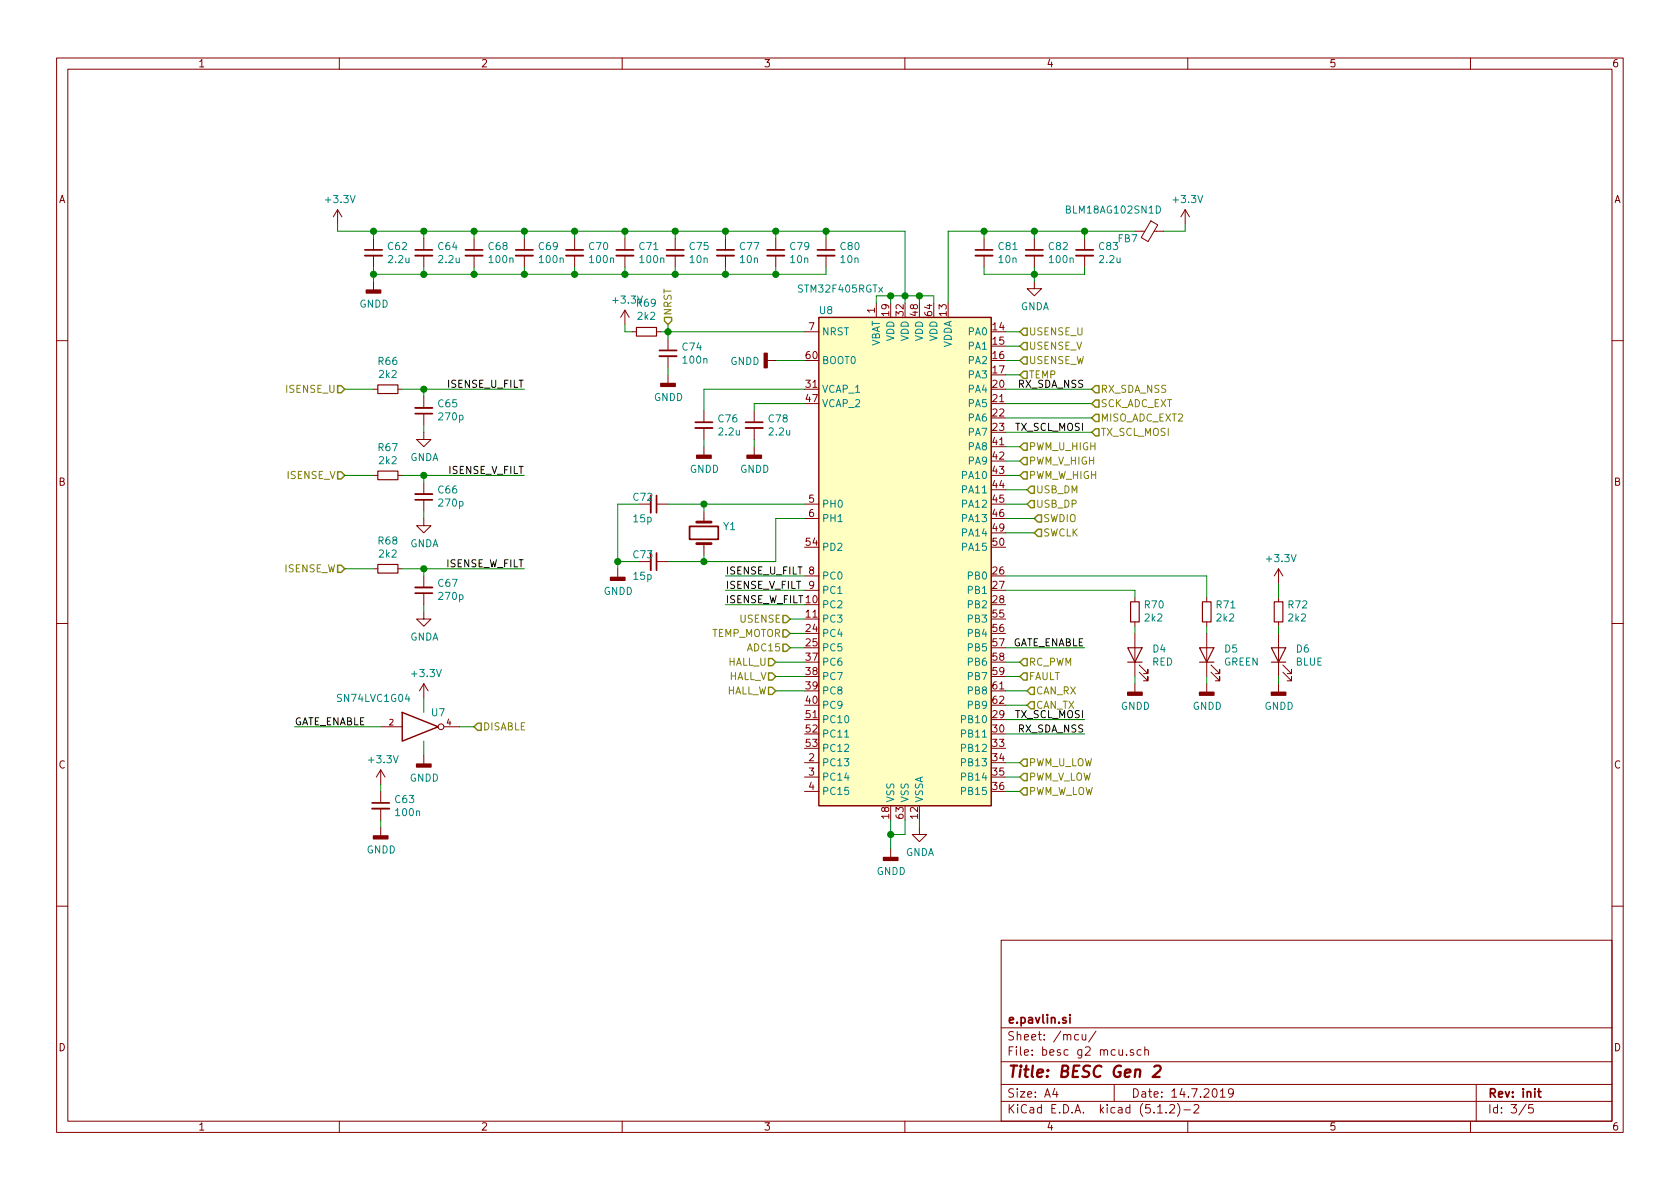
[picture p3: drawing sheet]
EESchema Schematic File Version 4
LIBS:besc g2-cache
EELAYER 29 0
EELAYER END
$Descr A4 11693 8268
encoding utf-8
Sheet 3 5
Title "BESC Gen 2"
Date "14.7.2019"
Rev "init"
Comp "e.pavlin.si"
Comment1 ""
Comment2 ""
Comment3 ""
Comment4 ""
$EndDescr
$Comp
L MCU_ST_STM32F4:STM32F405RGTx U8
U 1 1
P 6300 3900
F 0 "U8" H 5750 5650 50  0000 C CNN
F 1 "STM32F405RGTx" H 5850 5800 50  0000 C CNN
F 2 "Package_QFP:LQFP-64_10x10mm_P0.5mm" H 5700 2200 50  0001 R CNN
F 3 "http://www.st.com/st-web-ui/static/active/en/resource/technical/document/datasheet/DM00037051.pdf" H 6300 3900 50  0001 C CNN
	1    6300 3900
	1    0    0    -1  
$EndComp
Text HLabel 7100 3100 2    50   Input ~ 0
PWM_U_HIGH
Text HLabel 7100 5300 2    50   Input ~ 0
PWM_U_LOW
Text HLabel 7100 3200 2    50   Input ~ 0
PWM_V_HIGH
Text HLabel 7100 5400 2    50   Input ~ 0
PWM_V_LOW
Text HLabel 7100 3300 2    50   Input ~ 0
PWM_W_HIGH
Text HLabel 7100 5500 2    50   Input ~ 0
PWM_W_LOW
Text HLabel 2400 2700 0    50   Input ~ 0
ISENSE_U
Text HLabel 2400 3300 0    50   Input ~ 0
ISENSE_V
Text HLabel 2400 3950 0    50   Input ~ 0
ISENSE_W
Text HLabel 7100 2300 2    50   Input ~ 0
USENSE_U
Text HLabel 7100 2400 2    50   Input ~ 0
USENSE_V
Text HLabel 7100 2500 2    50   Input ~ 0
USENSE_W
Text HLabel 5500 4300 0    50   Input ~ 0
USENSE
Text HLabel 3300 5050 2    50   Input ~ 0
DISABLE
$Comp
L Device:Crystal Y1
U 1 1
P 4900 3700
F 0 "Y1" V 4854 3831 50  0000 L CNN
F 1 "MCSJK-7I-8.00-18-10-60-B-10" V 4945 3831 50  0001 L CNN
F 2 "Crystal:Crystal_SMD_5032-4Pin_5.0x3.2mm" H 4900 3700 50  0001 C CNN
F 3 "~" H 4900 3700 50  0001 C CNN
	1    4900 3700
	0    1    1    0   
$EndComp
$Comp
L Device:LED D4
U 1 1
P 7900 4550
F 0 "D4" V 7939 4432 50  0000 R CNN
F 1 "RED" V 7848 4432 50  0000 R CNN
F 2 "LED_SMD:LED_0603_1608Metric" H 7900 4550 50  0001 C CNN
F 3 "~" H 7900 4550 50  0001 C CNN
	1    7900 4550
	0    -1   -1   0   
$EndComp
$Comp
L Device:LED D5
U 1 1
P 8400 4550
F 0 "D5" V 8439 4432 50  0000 R CNN
F 1 "GREEN" V 8348 4432 50  0000 R CNN
F 2 "LED_SMD:LED_0603_1608Metric" H 8400 4550 50  0001 C CNN
F 3 "~" H 8400 4550 50  0001 C CNN
	1    8400 4550
	0    -1   -1   0   
$EndComp
$Comp
L Device:Ferrite_Bead_Small FB7
U 1 1
P 8000 1600
F 0 "FB7" V 8050 1450 50  0000 C CNN
F 1 "BLM18AG102SN1D" V 7850 1350 50  0000 C CNN
F 2 "Inductor_SMD:L_0603_1608Metric" V 7930 1600 50  0001 C CNN
F 3 "~" H 8000 1600 50  0001 C CNN
	1    8000 1600
	0    1    1    0   
$EndComp
Wire Wire Line
	6100 2100 6100 2050
Wire Wire Line
	6100 2050 6200 2050
Wire Wire Line
	6500 2050 6500 2100
Wire Wire Line
	6400 2100 6400 2050
Connection ~ 6400 2050
Wire Wire Line
	6400 2050 6500 2050
Wire Wire Line
	6300 2100 6300 2050
Connection ~ 6300 2050
Wire Wire Line
	6300 2050 6400 2050
Wire Wire Line
	6200 2100 6200 2050
Connection ~ 6200 2050
Wire Wire Line
	6200 2050 6300 2050
Wire Wire Line
	6300 2050 6300 1600
$Comp
L Device:C_Small C80
U 1 1
P 5750 1750
F 0 "C80" H 5842 1796 50  0000 L CNN
F 1 "10n" H 5842 1705 50  0000 L CNN
F 2 "Capacitor_SMD:C_0603_1608Metric" H 5750 1750 50  0001 C CNN
F 3 "~" H 5750 1750 50  0001 C CNN
	1    5750 1750
	1    0    0    -1  
$EndComp
$Comp
L Device:C_Small C79
U 1 1
P 5400 1750
F 0 "C79" H 5492 1796 50  0000 L CNN
F 1 "10n" H 5492 1705 50  0000 L CNN
F 2 "Capacitor_SMD:C_0603_1608Metric" H 5400 1750 50  0001 C CNN
F 3 "~" H 5400 1750 50  0001 C CNN
	1    5400 1750
	1    0    0    -1  
$EndComp
$Comp
L Device:C_Small C77
U 1 1
P 5050 1750
F 0 "C77" H 5142 1796 50  0000 L CNN
F 1 "10n" H 5142 1705 50  0000 L CNN
F 2 "Capacitor_SMD:C_0603_1608Metric" H 5050 1750 50  0001 C CNN
F 3 "~" H 5050 1750 50  0001 C CNN
	1    5050 1750
	1    0    0    -1  
$EndComp
$Comp
L Device:C_Small C75
U 1 1
P 4700 1750
F 0 "C75" H 4792 1796 50  0000 L CNN
F 1 "10n" H 4792 1705 50  0000 L CNN
F 2 "Capacitor_SMD:C_0603_1608Metric" H 4700 1750 50  0001 C CNN
F 3 "~" H 4700 1750 50  0001 C CNN
	1    4700 1750
	1    0    0    -1  
$EndComp
$Comp
L Device:C_Small C71
U 1 1
P 4350 1750
F 0 "C71" H 4442 1796 50  0000 L CNN
F 1 "100n" H 4442 1705 50  0000 L CNN
F 2 "Capacitor_SMD:C_0603_1608Metric" H 4350 1750 50  0001 C CNN
F 3 "~" H 4350 1750 50  0001 C CNN
	1    4350 1750
	1    0    0    -1  
$EndComp
$Comp
L Device:C_Small C70
U 1 1
P 4000 1750
F 0 "C70" H 4092 1796 50  0000 L CNN
F 1 "100n" H 4092 1705 50  0000 L CNN
F 2 "Capacitor_SMD:C_0603_1608Metric" H 4000 1750 50  0001 C CNN
F 3 "~" H 4000 1750 50  0001 C CNN
	1    4000 1750
	1    0    0    -1  
$EndComp
$Comp
L Device:C_Small C69
U 1 1
P 3650 1750
F 0 "C69" H 3742 1796 50  0000 L CNN
F 1 "100n" H 3742 1705 50  0000 L CNN
F 2 "Capacitor_SMD:C_0603_1608Metric" H 3650 1750 50  0001 C CNN
F 3 "~" H 3650 1750 50  0001 C CNN
	1    3650 1750
	1    0    0    -1  
$EndComp
$Comp
L Device:C_Small C68
U 1 1
P 3300 1750
F 0 "C68" H 3392 1796 50  0000 L CNN
F 1 "100n" H 3392 1705 50  0000 L CNN
F 2 "Capacitor_SMD:C_0603_1608Metric" H 3300 1750 50  0001 C CNN
F 3 "~" H 3300 1750 50  0001 C CNN
	1    3300 1750
	1    0    0    -1  
$EndComp
$Comp
L Device:C_Small C64
U 1 1
P 2950 1750
F 0 "C64" H 3042 1796 50  0000 L CNN
F 1 "2.2u" H 3042 1705 50  0000 L CNN
F 2 "Capacitor_SMD:C_0603_1608Metric" H 2950 1750 50  0001 C CNN
F 3 "~" H 2950 1750 50  0001 C CNN
	1    2950 1750
	1    0    0    -1  
$EndComp
$Comp
L Device:C_Small C62
U 1 1
P 2600 1750
F 0 "C62" H 2692 1796 50  0000 L CNN
F 1 "2.2u" H 2692 1705 50  0000 L CNN
F 2 "Capacitor_SMD:C_0603_1608Metric" H 2600 1750 50  0001 C CNN
F 3 "~" H 2600 1750 50  0001 C CNN
	1    2600 1750
	1    0    0    -1  
$EndComp
Wire Wire Line
	5750 1650 5750 1600
Connection ~ 5750 1600
Wire Wire Line
	5750 1600 6300 1600
Wire Wire Line
	5400 1650 5400 1600
Connection ~ 5400 1600
Wire Wire Line
	5400 1600 5750 1600
Wire Wire Line
	5050 1650 5050 1600
Connection ~ 5050 1600
Wire Wire Line
	5050 1600 5400 1600
Wire Wire Line
	4700 1650 4700 1600
Connection ~ 4700 1600
Wire Wire Line
	4700 1600 5050 1600
Wire Wire Line
	4350 1650 4350 1600
Connection ~ 4350 1600
Wire Wire Line
	4350 1600 4700 1600
Wire Wire Line
	4000 1650 4000 1600
Connection ~ 4000 1600
Wire Wire Line
	4000 1600 4350 1600
Wire Wire Line
	3650 1650 3650 1600
Connection ~ 3650 1600
Wire Wire Line
	3650 1600 4000 1600
Wire Wire Line
	3300 1650 3300 1600
Connection ~ 3300 1600
Wire Wire Line
	3300 1600 3650 1600
Wire Wire Line
	2950 1650 2950 1600
Connection ~ 2950 1600
Wire Wire Line
	2950 1600 3300 1600
Wire Wire Line
	2600 1650 2600 1600
Connection ~ 2600 1600
Wire Wire Line
	2600 1600 2950 1600
Wire Wire Line
	5750 1850 5750 1900
Wire Wire Line
	2600 1900 2600 1850
Wire Wire Line
	2950 1850 2950 1900
Connection ~ 2950 1900
Wire Wire Line
	2950 1900 2600 1900
Wire Wire Line
	3300 1850 3300 1900
Connection ~ 3300 1900
Wire Wire Line
	3300 1900 2950 1900
Wire Wire Line
	3650 1850 3650 1900
Connection ~ 3650 1900
Wire Wire Line
	3650 1900 3300 1900
Wire Wire Line
	4000 1850 4000 1900
Connection ~ 4000 1900
Wire Wire Line
	4000 1900 3650 1900
Wire Wire Line
	4350 1850 4350 1900
Connection ~ 4350 1900
Wire Wire Line
	4350 1900 4000 1900
Wire Wire Line
	4700 1850 4700 1900
Connection ~ 4700 1900
Wire Wire Line
	4700 1900 4350 1900
Wire Wire Line
	5750 1900 5400 1900
Wire Wire Line
	5050 1850 5050 1900
Connection ~ 5050 1900
Wire Wire Line
	5050 1900 4700 1900
Wire Wire Line
	5400 1850 5400 1900
Connection ~ 5400 1900
Wire Wire Line
	5400 1900 5050 1900
$Comp
L power:+3.3V #PWR?
U 1 1
P 2350 1550
AR Path="/5C9CD837/5CAA1964" Ref="#PWR?"  Part="1" 
AR Path="/5CA11DF8/5CAA1964" Ref="#PWR076"  Part="1" 
F 0 "#PWR076" H 2350 1400 50  0001 C CNN
F 1 "+3.3V" H 2365 1723 50  0000 C CNN
F 2 "" H 2350 1550 50  0001 C CNN
F 3 "" H 2350 1550 50  0001 C CNN
	1    2350 1550
	1    0    0    -1  
$EndComp
Wire Wire Line
	2350 1550 2350 1600
$Comp
L Device:C_Small C81
U 1 1
P 6850 1750
F 0 "C81" H 6942 1796 50  0000 L CNN
F 1 "10n" H 6942 1705 50  0000 L CNN
F 2 "Capacitor_SMD:C_0603_1608Metric" H 6850 1750 50  0001 C CNN
F 3 "~" H 6850 1750 50  0001 C CNN
	1    6850 1750
	1    0    0    -1  
$EndComp
Wire Wire Line
	6600 2100 6600 1600
$Comp
L power:GNDD #PWR077
U 1 1
P 2600 1950
F 0 "#PWR077" H 2600 1700 50  0001 C CNN
F 1 "GNDD" H 2604 1795 50  0000 C CNN
F 2 "" H 2600 1950 50  0001 C CNN
F 3 "" H 2600 1950 50  0001 C CNN
	1    2600 1950
	1    0    0    -1  
$EndComp
Wire Wire Line
	2600 1950 2600 1900
Connection ~ 2600 1900
$Comp
L Device:C_Small C82
U 1 1
P 7200 1750
F 0 "C82" H 7292 1796 50  0000 L CNN
F 1 "100n" H 7292 1705 50  0000 L CNN
F 2 "Capacitor_SMD:C_0603_1608Metric" H 7200 1750 50  0001 C CNN
F 3 "~" H 7200 1750 50  0001 C CNN
	1    7200 1750
	1    0    0    -1  
$EndComp
$Comp
L Device:C_Small C83
U 1 1
P 7550 1750
F 0 "C83" H 7642 1796 50  0000 L CNN
F 1 "2.2u" H 7642 1705 50  0000 L CNN
F 2 "Capacitor_SMD:C_0603_1608Metric" H 7550 1750 50  0001 C CNN
F 3 "~" H 7550 1750 50  0001 C CNN
	1    7550 1750
	1    0    0    -1  
$EndComp
Wire Wire Line
	6600 1600 6850 1600
Wire Wire Line
	7550 1650 7550 1600
Connection ~ 7550 1600
Wire Wire Line
	7550 1600 7900 1600
Wire Wire Line
	7200 1650 7200 1600
Connection ~ 7200 1600
Wire Wire Line
	7200 1600 7550 1600
Wire Wire Line
	6850 1650 6850 1600
Connection ~ 6850 1600
Wire Wire Line
	6850 1600 7200 1600
Wire Wire Line
	6850 1850 6850 1900
Wire Wire Line
	6850 1900 7200 1900
Wire Wire Line
	7550 1900 7550 1850
Wire Wire Line
	7200 1850 7200 1900
Connection ~ 7200 1900
Wire Wire Line
	7200 1900 7550 1900
$Comp
L power:GNDA #PWR093
U 1 1
P 7200 1950
F 0 "#PWR093" H 7200 1700 50  0001 C CNN
F 1 "GNDA" H 7205 1777 50  0000 C CNN
F 2 "" H 7200 1950 50  0001 C CNN
F 3 "" H 7200 1950 50  0001 C CNN
	1    7200 1950
	1    0    0    -1  
$EndComp
Wire Wire Line
	7200 1950 7200 1900
$Comp
L power:+3.3V #PWR?
U 1 1
P 8250 1550
AR Path="/5C9CD837/5CAB0132" Ref="#PWR?"  Part="1" 
AR Path="/5CA11DF8/5CAB0132" Ref="#PWR095"  Part="1" 
F 0 "#PWR095" H 8250 1400 50  0001 C CNN
F 1 "+3.3V" H 8265 1723 50  0000 C CNN
F 2 "" H 8250 1550 50  0001 C CNN
F 3 "" H 8250 1550 50  0001 C CNN
	1    8250 1550
	1    0    0    -1  
$EndComp
Wire Wire Line
	8100 1600 8250 1600
Wire Wire Line
	8250 1600 8250 1550
$Comp
L 74xGxx:74AHC1G04 U7
U 1 1
P 2950 5050
F 0 "U7" H 3050 5150 50  0000 C CNN
F 1 "SN74LVC1G04" H 2600 5250 50  0000 C CNN
F 2 "Package_TO_SOT_SMD:SOT-23-5" H 2950 5050 50  0001 C CNN
F 3 "http://www.ti.com/lit/sg/scyt129e/scyt129e.pdf" H 2950 5050 50  0001 C CNN
	1    2950 5050
	1    0    0    -1  
$EndComp
$Comp
L power:GNDD #PWR084
U 1 1
P 2950 5250
F 0 "#PWR084" H 2950 5000 50  0001 C CNN
F 1 "GNDD" H 2954 5095 50  0000 C CNN
F 2 "" H 2950 5250 50  0001 C CNN
F 3 "" H 2950 5250 50  0001 C CNN
	1    2950 5250
	1    0    0    -1  
$EndComp
Wire Wire Line
	2950 5150 2950 5250
$Comp
L power:+3.3V #PWR?
U 1 1
P 2950 4850
AR Path="/5C9CD837/5CEBBABE" Ref="#PWR?"  Part="1" 
AR Path="/5CA11DF8/5CEBBABE" Ref="#PWR083"  Part="1" 
F 0 "#PWR083" H 2950 4700 50  0001 C CNN
F 1 "+3.3V" H 2965 5023 50  0000 C CNN
F 2 "" H 2950 4850 50  0001 C CNN
F 3 "" H 2950 4850 50  0001 C CNN
	1    2950 4850
	1    0    0    -1  
$EndComp
Wire Wire Line
	2950 4950 2950 4850
$Comp
L Device:C_Small C63
U 1 1
P 2650 5600
F 0 "C63" H 2742 5646 50  0000 L CNN
F 1 "100n" H 2742 5555 50  0000 L CNN
F 2 "Capacitor_SMD:C_0603_1608Metric" H 2650 5600 50  0001 C CNN
F 3 "~" H 2650 5600 50  0001 C CNN
	1    2650 5600
	1    0    0    -1  
$EndComp
$Comp
L power:+3.3V #PWR?
U 1 1
P 2650 5450
AR Path="/5C9CD837/5CEC2304" Ref="#PWR?"  Part="1" 
AR Path="/5CA11DF8/5CEC2304" Ref="#PWR078"  Part="1" 
F 0 "#PWR078" H 2650 5300 50  0001 C CNN
F 1 "+3.3V" H 2665 5623 50  0000 C CNN
F 2 "" H 2650 5450 50  0001 C CNN
F 3 "" H 2650 5450 50  0001 C CNN
	1    2650 5450
	1    0    0    -1  
$EndComp
$Comp
L power:GNDD #PWR079
U 1 1
P 2650 5750
F 0 "#PWR079" H 2650 5500 50  0001 C CNN
F 1 "GNDD" H 2654 5595 50  0000 C CNN
F 2 "" H 2650 5750 50  0001 C CNN
F 3 "" H 2650 5750 50  0001 C CNN
	1    2650 5750
	1    0    0    -1  
$EndComp
Wire Wire Line
	2650 5450 2650 5500
Wire Wire Line
	2650 5700 2650 5750
Wire Wire Line
	3200 5050 3300 5050
$Comp
L Device:C_Small C65
U 1 1
P 2950 2850
F 0 "C65" H 2858 2804 50  0000 R CNN
F 1 "270p" H 2858 2895 50  0000 R CNN
F 2 "Capacitor_SMD:C_0603_1608Metric" H 2950 2850 50  0001 C CNN
F 3 "~" H 2950 2850 50  0001 C CNN
	1    2950 2850
	-1   0    0    1   
$EndComp
$Comp
L Device:R_Small R66
U 1 1
P 2700 2700
F 0 "R66" V 2504 2700 50  0000 C CNN
F 1 "2k2" V 2595 2700 50  0000 C CNN
F 2 "Resistor_SMD:R_0603_1608Metric" H 2700 2700 50  0001 C CNN
F 3 "~" H 2700 2700 50  0001 C CNN
	1    2700 2700
	0    1    1    0   
$EndComp
Wire Wire Line
	2800 2700 2950 2700
Wire Wire Line
	2950 2700 2950 2750
Wire Wire Line
	2400 2700 2600 2700
$Comp
L power:GNDA #PWR080
U 1 1
P 2950 3000
F 0 "#PWR080" H 2950 2750 50  0001 C CNN
F 1 "GNDA" H 2955 2827 50  0000 C CNN
F 2 "" H 2950 3000 50  0001 C CNN
F 3 "" H 2950 3000 50  0001 C CNN
	1    2950 3000
	1    0    0    -1  
$EndComp
Wire Wire Line
	2950 2950 2950 3000
$Comp
L Device:C_Small C66
U 1 1
P 2950 3450
F 0 "C66" H 2858 3404 50  0000 R CNN
F 1 "270p" H 2858 3495 50  0000 R CNN
F 2 "Capacitor_SMD:C_0603_1608Metric" H 2950 3450 50  0001 C CNN
F 3 "~" H 2950 3450 50  0001 C CNN
	1    2950 3450
	-1   0    0    1   
$EndComp
$Comp
L Device:R_Small R67
U 1 1
P 2700 3300
F 0 "R67" V 2504 3300 50  0000 C CNN
F 1 "2k2" V 2595 3300 50  0000 C CNN
F 2 "Resistor_SMD:R_0603_1608Metric" H 2700 3300 50  0001 C CNN
F 3 "~" H 2700 3300 50  0001 C CNN
	1    2700 3300
	0    1    1    0   
$EndComp
Wire Wire Line
	2800 3300 2950 3300
Wire Wire Line
	2950 3300 2950 3350
Wire Wire Line
	2400 3300 2600 3300
$Comp
L power:GNDA #PWR081
U 1 1
P 2950 3600
F 0 "#PWR081" H 2950 3350 50  0001 C CNN
F 1 "GNDA" H 2955 3427 50  0000 C CNN
F 2 "" H 2950 3600 50  0001 C CNN
F 3 "" H 2950 3600 50  0001 C CNN
	1    2950 3600
	1    0    0    -1  
$EndComp
Wire Wire Line
	2950 3550 2950 3600
$Comp
L Device:C_Small C67
U 1 1
P 2950 4100
F 0 "C67" H 2858 4054 50  0000 R CNN
F 1 "270p" H 2858 4145 50  0000 R CNN
F 2 "Capacitor_SMD:C_0603_1608Metric" H 2950 4100 50  0001 C CNN
F 3 "~" H 2950 4100 50  0001 C CNN
	1    2950 4100
	-1   0    0    1   
$EndComp
$Comp
L Device:R_Small R68
U 1 1
P 2700 3950
F 0 "R68" V 2504 3950 50  0000 C CNN
F 1 "2k2" V 2595 3950 50  0000 C CNN
F 2 "Resistor_SMD:R_0603_1608Metric" H 2700 3950 50  0001 C CNN
F 3 "~" H 2700 3950 50  0001 C CNN
	1    2700 3950
	0    1    1    0   
$EndComp
Wire Wire Line
	2800 3950 2950 3950
Wire Wire Line
	2950 3950 2950 4000
Wire Wire Line
	2400 3950 2600 3950
$Comp
L power:GNDA #PWR082
U 1 1
P 2950 4250
F 0 "#PWR082" H 2950 4000 50  0001 C CNN
F 1 "GNDA" H 2955 4077 50  0000 C CNN
F 2 "" H 2950 4250 50  0001 C CNN
F 3 "" H 2950 4250 50  0001 C CNN
	1    2950 4250
	1    0    0    -1  
$EndComp
Wire Wire Line
	2950 4200 2950 4250
Connection ~ 2950 2700
Connection ~ 2950 3300
Connection ~ 2950 3950
$Comp
L Device:C_Small C76
U 1 1
P 4900 2950
F 0 "C76" H 4992 2996 50  0000 L CNN
F 1 "2.2u" H 4992 2905 50  0000 L CNN
F 2 "Capacitor_SMD:C_0603_1608Metric" H 4900 2950 50  0001 C CNN
F 3 "~" H 4900 2950 50  0001 C CNN
	1    4900 2950
	1    0    0    -1  
$EndComp
$Comp
L Device:C_Small C78
U 1 1
P 5250 2950
F 0 "C78" H 5342 2996 50  0000 L CNN
F 1 "2.2u" H 5342 2905 50  0000 L CNN
F 2 "Capacitor_SMD:C_0603_1608Metric" H 5250 2950 50  0001 C CNN
F 3 "~" H 5250 2950 50  0001 C CNN
	1    5250 2950
	1    0    0    -1  
$EndComp
Wire Wire Line
	5600 2700 4900 2700
Wire Wire Line
	4900 2700 4900 2850
Wire Wire Line
	5250 2850 5250 2800
Wire Wire Line
	5250 2800 5600 2800
$Comp
L power:GNDD #PWR088
U 1 1
P 4900 3100
F 0 "#PWR088" H 4900 2850 50  0001 C CNN
F 1 "GNDD" H 4904 2945 50  0000 C CNN
F 2 "" H 4900 3100 50  0001 C CNN
F 3 "" H 4900 3100 50  0001 C CNN
	1    4900 3100
	1    0    0    -1  
$EndComp
Wire Wire Line
	4900 3050 4900 3100
$Comp
L power:GNDD #PWR089
U 1 1
P 5250 3100
F 0 "#PWR089" H 5250 2850 50  0001 C CNN
F 1 "GNDD" H 5254 2945 50  0000 C CNN
F 2 "" H 5250 3100 50  0001 C CNN
F 3 "" H 5250 3100 50  0001 C CNN
	1    5250 3100
	1    0    0    -1  
$EndComp
$Comp
L power:GNDD #PWR090
U 1 1
P 5400 2500
F 0 "#PWR090" H 5400 2250 50  0001 C CNN
F 1 "GNDD" V 5404 2390 50  0000 R CNN
F 2 "" H 5400 2500 50  0001 C CNN
F 3 "" H 5400 2500 50  0001 C CNN
	1    5400 2500
	0    1    1    0   
$EndComp
Wire Wire Line
	5400 2500 5600 2500
$Comp
L Device:C_Small C74
U 1 1
P 4650 2450
F 0 "C74" H 4742 2496 50  0000 L CNN
F 1 "100n" H 4742 2405 50  0000 L CNN
F 2 "Capacitor_SMD:C_0603_1608Metric" H 4650 2450 50  0001 C CNN
F 3 "~" H 4650 2450 50  0001 C CNN
	1    4650 2450
	1    0    0    -1  
$EndComp
$Comp
L Device:R_Small R69
U 1 1
P 4500 2300
F 0 "R69" V 4696 2300 50  0000 C CNN
F 1 "2k2" V 4605 2300 50  0000 C CNN
F 2 "Resistor_SMD:R_0603_1608Metric" H 4500 2300 50  0001 C CNN
F 3 "~" H 4500 2300 50  0001 C CNN
	1    4500 2300
	0    -1   -1   0   
$EndComp
Wire Wire Line
	5600 2300 4650 2300
Wire Wire Line
	4650 2300 4650 2350
$Comp
L power:GNDD #PWR087
U 1 1
P 4650 2600
F 0 "#PWR087" H 4650 2350 50  0001 C CNN
F 1 "GNDD" H 4654 2445 50  0000 C CNN
F 2 "" H 4650 2600 50  0001 C CNN
F 3 "" H 4650 2600 50  0001 C CNN
	1    4650 2600
	1    0    0    -1  
$EndComp
Wire Wire Line
	4650 2550 4650 2600
$Comp
L power:+3.3V #PWR?
U 1 1
P 4350 2250
AR Path="/5C9CD837/5CF08220" Ref="#PWR?"  Part="1" 
AR Path="/5CA11DF8/5CF08220" Ref="#PWR086"  Part="1" 
F 0 "#PWR086" H 4350 2100 50  0001 C CNN
F 1 "+3.3V" H 4365 2423 50  0000 C CNN
F 2 "" H 4350 2250 50  0001 C CNN
F 3 "" H 4350 2250 50  0001 C CNN
	1    4350 2250
	1    0    0    -1  
$EndComp
Wire Wire Line
	4400 2300 4350 2300
Wire Wire Line
	4350 2300 4350 2250
Wire Wire Line
	4600 2300 4650 2300
Connection ~ 4650 2300
$Comp
L Device:R_Small R70
U 1 1
P 7900 4250
F 0 "R70" H 7841 4204 50  0000 R CNN
F 1 "2k2" H 7841 4295 50  0000 R CNN
F 2 "Resistor_SMD:R_0603_1608Metric" H 7900 4250 50  0001 C CNN
F 3 "~" H 7900 4250 50  0001 C CNN
	1    7900 4250
	-1   0    0    1   
$EndComp
$Comp
L Device:R_Small R71
U 1 1
P 8400 4250
F 0 "R71" H 8341 4204 50  0000 R CNN
F 1 "2k2" H 8341 4295 50  0000 R CNN
F 2 "Resistor_SMD:R_0603_1608Metric" H 8400 4250 50  0001 C CNN
F 3 "~" H 8400 4250 50  0001 C CNN
	1    8400 4250
	-1   0    0    1   
$EndComp
Wire Wire Line
	8400 4350 8400 4400
Wire Wire Line
	7900 4350 7900 4400
$Comp
L power:GNDD #PWR094
U 1 1
P 7900 4750
F 0 "#PWR094" H 7900 4500 50  0001 C CNN
F 1 "GNDD" H 7904 4595 50  0000 C CNN
F 2 "" H 7900 4750 50  0001 C CNN
F 3 "" H 7900 4750 50  0001 C CNN
	1    7900 4750
	1    0    0    -1  
$EndComp
Wire Wire Line
	7900 4700 7900 4750
$Comp
L power:GNDD #PWR096
U 1 1
P 8400 4750
F 0 "#PWR096" H 8400 4500 50  0001 C CNN
F 1 "GNDD" H 8404 4595 50  0000 C CNN
F 2 "" H 8400 4750 50  0001 C CNN
F 3 "" H 8400 4750 50  0001 C CNN
	1    8400 4750
	1    0    0    -1  
$EndComp
Wire Wire Line
	8400 4700 8400 4750
Wire Wire Line
	5250 3100 5250 3050
Wire Wire Line
	5600 3500 4900 3500
Wire Wire Line
	5600 3600 5400 3600
Wire Wire Line
	5400 3600 5400 3900
Wire Wire Line
	5400 3900 4900 3900
Wire Wire Line
	4900 3500 4900 3550
Wire Wire Line
	4900 3900 4900 3850
$Comp
L Device:C_Small C72
U 1 1
P 4550 3500
F 0 "C72" V 4500 3350 50  0000 L CNN
F 1 "15p" V 4650 3350 50  0000 L CNN
F 2 "Capacitor_SMD:C_0603_1608Metric" H 4550 3500 50  0001 C CNN
F 3 "~" H 4550 3500 50  0001 C CNN
	1    4550 3500
	0    1    1    0   
$EndComp
Wire Wire Line
	4900 3900 4650 3900
Connection ~ 4900 3900
Wire Wire Line
	4650 3500 4900 3500
Connection ~ 4900 3500
$Comp
L power:GNDD #PWR085
U 1 1
P 4300 3950
F 0 "#PWR085" H 4300 3700 50  0001 C CNN
F 1 "GNDD" H 4304 3795 50  0000 C CNN
F 2 "" H 4300 3950 50  0001 C CNN
F 3 "" H 4300 3950 50  0001 C CNN
	1    4300 3950
	1    0    0    -1  
$EndComp
Wire Wire Line
	4300 3500 4300 3900
Wire Wire Line
	4300 3500 4450 3500
Wire Wire Line
	4300 3900 4450 3900
Connection ~ 4300 3900
Wire Wire Line
	4300 3900 4300 3950
$Comp
L Device:C_Small C73
U 1 1
P 4550 3900
F 0 "C73" V 4500 3750 50  0000 L CNN
F 1 "15p" V 4650 3750 50  0000 L CNN
F 2 "Capacitor_SMD:C_0603_1608Metric" H 4550 3900 50  0001 C CNN
F 3 "~" H 4550 3900 50  0001 C CNN
	1    4550 3900
	0    1    1    0   
$EndComp
Wire Wire Line
	7000 5300 7100 5300
Wire Wire Line
	7100 5400 7000 5400
Wire Wire Line
	7000 5500 7100 5500
Wire Wire Line
	7000 3100 7100 3100
Wire Wire Line
	7100 3200 7000 3200
Wire Wire Line
	7000 3300 7100 3300
Wire Wire Line
	5500 4300 5600 4300
Wire Wire Line
	7000 2500 7100 2500
Wire Wire Line
	7100 2400 7000 2400
Wire Wire Line
	7000 2300 7100 2300
Text HLabel 7100 2600 2    50   Input ~ 0
TEMP
Wire Wire Line
	7000 2600 7100 2600
Text HLabel 7150 3400 2    50   Input ~ 0
USB_DM
Text HLabel 7150 3500 2    50   Input ~ 0
USB_DP
Wire Wire Line
	7000 3400 7150 3400
Wire Wire Line
	7150 3500 7000 3500
Text HLabel 7200 3600 2    50   Input ~ 0
SWDIO
Text HLabel 7200 3700 2    50   Input ~ 0
SWCLK
Wire Wire Line
	7000 3600 7200 3600
Wire Wire Line
	7200 3700 7000 3700
Text Label 5050 4000 0    50   ~ 0
ISENSE_U_FILT
Wire Wire Line
	5050 4000 5600 4000
Text Label 5050 4100 0    50   ~ 0
ISENSE_V_FILT
Text Label 5050 4200 0    50   ~ 0
ISENSE_W_FILT
Wire Wire Line
	5050 4200 5600 4200
Wire Wire Line
	5050 4100 5600 4100
Text Label 3650 2700 2    50   ~ 0
ISENSE_U_FILT
Text Label 3650 3300 2    50   ~ 0
ISENSE_V_FILT
Text Label 3650 3950 2    50   ~ 0
ISENSE_W_FILT
Wire Wire Line
	2950 2700 3650 2700
Wire Wire Line
	2950 3300 3650 3300
Wire Wire Line
	2950 3950 3650 3950
Text HLabel 5500 4400 0    50   Input ~ 0
TEMP_MOTOR
Wire Wire Line
	5500 4400 5600 4400
Text HLabel 5500 4500 0    50   Input ~ 0
ADC15
Wire Wire Line
	5600 4500 5500 4500
Text HLabel 5400 4600 0    50   Input ~ 0
HALL_U
Text HLabel 5400 4700 0    50   Input ~ 0
HALL_V
Text HLabel 5400 4800 0    50   Input ~ 0
HALL_W
Wire Wire Line
	5400 4600 5600 4600
Wire Wire Line
	5600 4700 5400 4700
Wire Wire Line
	5400 4800 5600 4800
Wire Wire Line
	7000 4100 7900 4100
Wire Wire Line
	7900 4100 7900 4150
Wire Wire Line
	8400 4000 8400 4150
Wire Wire Line
	7000 4000 8400 4000
Text Label 7550 4500 2    50   ~ 0
GATE_ENABLE
Wire Wire Line
	7000 4500 7550 4500
Text Label 2050 5050 0    50   ~ 0
GATE_ENABLE
Wire Wire Line
	2650 5050 2050 5050
Text HLabel 7100 4600 2    50   Input ~ 0
RC_PWM
Wire Wire Line
	7000 4600 7100 4600
Text HLabel 7100 4700 2    50   Input ~ 0
FAULT
Wire Wire Line
	7100 4700 7000 4700
Text HLabel 7150 4800 2    50   Input ~ 0
CAN_RX
Text HLabel 7150 4900 2    50   Input ~ 0
CAN_TX
Wire Wire Line
	7150 4800 7000 4800
Wire Wire Line
	7000 4900 7150 4900
Wire Wire Line
	7000 5000 7550 5000
Text Label 7550 5000 2    50   ~ 0
TX_SCL_MOSI
Wire Wire Line
	7000 5100 7550 5100
Text Label 7550 5100 2    50   ~ 0
RX_SDA_NSS
$Comp
L power:GNDA #PWR092
U 1 1
P 6400 5750
F 0 "#PWR092" H 6400 5500 50  0001 C CNN
F 1 "GNDA" H 6405 5577 50  0000 C CNN
F 2 "" H 6400 5750 50  0001 C CNN
F 3 "" H 6400 5750 50  0001 C CNN
	1    6400 5750
	1    0    0    -1  
$EndComp
Wire Wire Line
	6400 5700 6400 5750
Wire Wire Line
	6300 5700 6300 5800
Wire Wire Line
	6200 5700 6200 5800
$Comp
L power:GNDD #PWR091
U 1 1
P 6200 5900
F 0 "#PWR091" H 6200 5650 50  0001 C CNN
F 1 "GNDD" H 6204 5745 50  0000 C CNN
F 2 "" H 6200 5900 50  0001 C CNN
F 3 "" H 6200 5900 50  0001 C CNN
	1    6200 5900
	1    0    0    -1  
$EndComp
Wire Wire Line
	6200 5800 6200 5900
Wire Wire Line
	6200 5800 6300 5800
Connection ~ 6200 5800
Text Label 7550 2700 2    50   ~ 0
RX_SDA_NSS
Text Label 7550 3000 2    50   ~ 0
TX_SCL_MOSI
Text HLabel 7600 3000 2    50   Input ~ 0
TX_SCL_MOSI
Wire Wire Line
	7000 3000 7600 3000
Text HLabel 7600 2900 2    50   Input ~ 0
MISO_ADC_EXT2
Wire Wire Line
	7600 2900 7000 2900
Wire Wire Line
	7000 2800 7600 2800
Text HLabel 7600 2800 2    50   Input ~ 0
SCK_ADC_EXT
Text HLabel 7600 2700 2    50   Input ~ 0
RX_SDA_NSS
Wire Wire Line
	7000 2700 7600 2700
$Comp
L Device:LED D6
U 1 1
P 8900 4550
F 0 "D6" V 8939 4433 50  0000 R CNN
F 1 "BLUE" V 8848 4433 50  0000 R CNN
F 2 "LED_SMD:LED_0603_1608Metric" H 8900 4550 50  0001 C CNN
F 3 "~" H 8900 4550 50  0001 C CNN
	1    8900 4550
	0    -1   -1   0   
$EndComp
$Comp
L Device:R_Small R72
U 1 1
P 8900 4250
F 0 "R72" H 8841 4204 50  0000 R CNN
F 1 "2k2" H 8841 4295 50  0000 R CNN
F 2 "Resistor_SMD:R_0603_1608Metric" H 8900 4250 50  0001 C CNN
F 3 "~" H 8900 4250 50  0001 C CNN
	1    8900 4250
	-1   0    0    1   
$EndComp
Wire Wire Line
	8900 4350 8900 4400
$Comp
L power:GNDD #PWR098
U 1 1
P 8900 4750
F 0 "#PWR098" H 8900 4500 50  0001 C CNN
F 1 "GNDD" H 8904 4595 50  0000 C CNN
F 2 "" H 8900 4750 50  0001 C CNN
F 3 "" H 8900 4750 50  0001 C CNN
	1    8900 4750
	1    0    0    -1  
$EndComp
Wire Wire Line
	8900 4700 8900 4750
Wire Wire Line
	8900 4050 8900 4150
$Comp
L power:+3.3V #PWR?
U 1 1
P 8900 4050
AR Path="/5C9CD837/5DE171CD" Ref="#PWR?"  Part="1" 
AR Path="/5CA11DF8/5DE171CD" Ref="#PWR097"  Part="1" 
F 0 "#PWR097" H 8900 3900 50  0001 C CNN
F 1 "+3.3V" H 8915 4223 50  0000 C CNN
F 2 "" H 8900 4050 50  0001 C CNN
F 3 "" H 8900 4050 50  0001 C CNN
	1    8900 4050
	1    0    0    -1  
$EndComp
Text HLabel 4650 2250 1    50   Input ~ 0
NRST
Wire Wire Line
	4650 2300 4650 2250
Wire Wire Line
	2350 1600 2600 1600
$EndSCHEMATC
